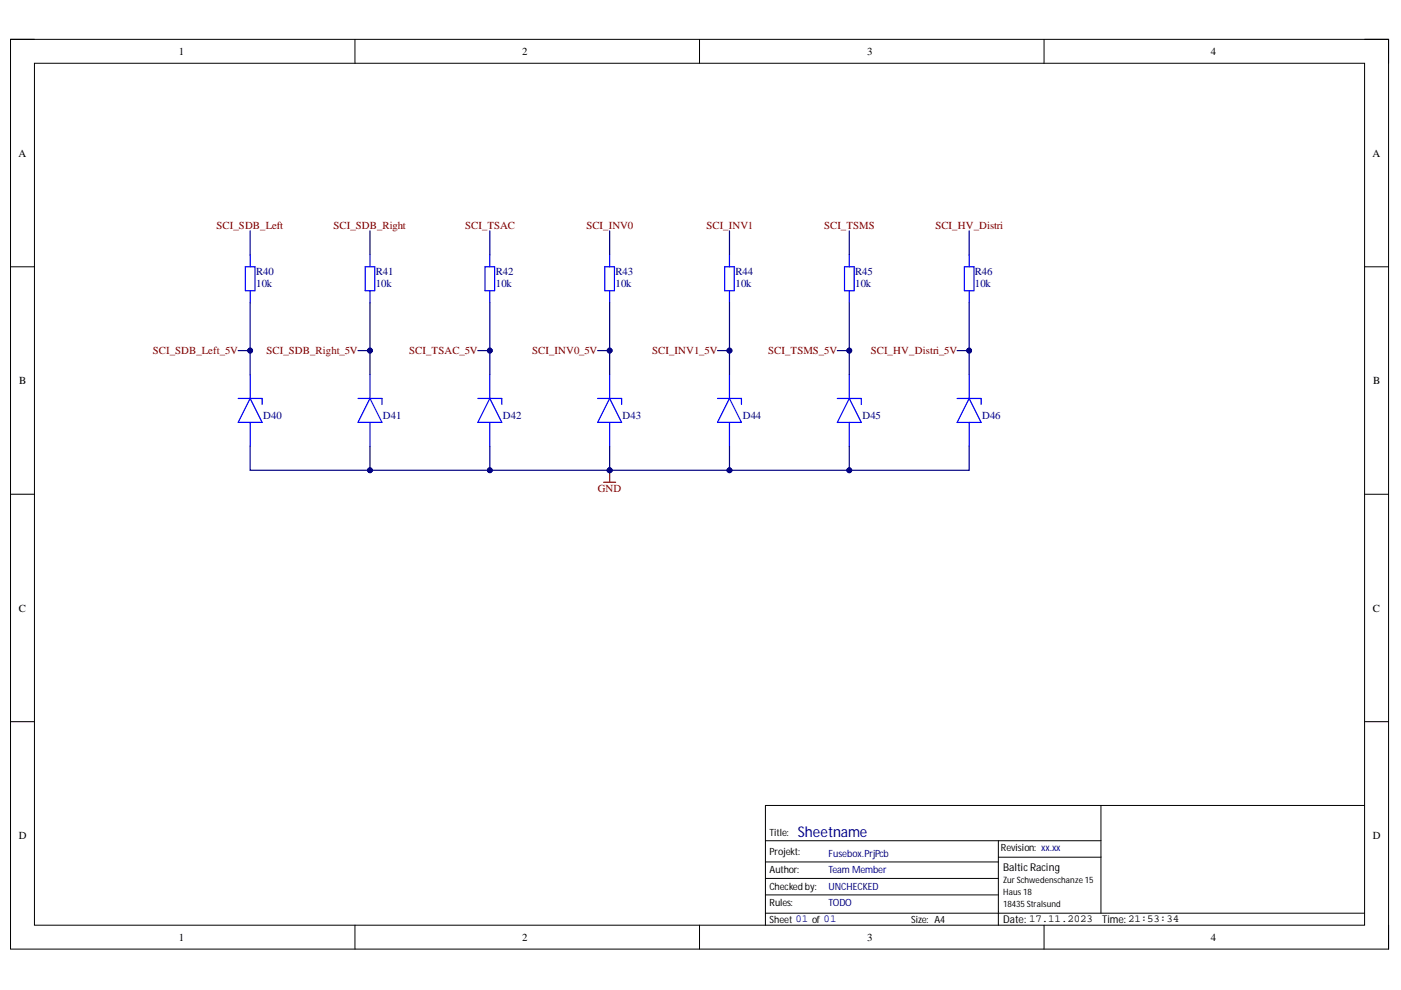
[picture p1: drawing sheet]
<svg xmlns="http://www.w3.org/2000/svg" width="297mm" height="210mm" viewBox="0 0 297 210" stroke-linecap="round" stroke-linejoin="round" font-family="sans-serif">
<path d="M2.2 8.3h292.2v192.9h-292.2z" fill="none" stroke="#000" stroke-width=".21"/>
<path d="M7.3 13.4h282v182.8h-282z" fill-rule="evenodd" fill="#fff"/>
<g fill="none" stroke="#000" stroke-width=".21">
<path d="M2.2 8.3h5.1M7.3 13.4h282v182.8h-282zM75.3 8.3v5.1M148.3 8.3v5.1M221.4 8.3v5.1M289.3 8.3h5.1v5.1M2.2 56.6h5.1M289.3 56.6h5.1M2.2 104.8h5.1M289.3 104.8h5.1M2.2 153h5.1M289.3 153h5.1"/>
<path d="M162.3 178.3h71.1M211.7 178.3v17.9M233.4 170.8v22.8M289.3 170.8h-127v25.4M75.3 196.2v5M148.3 196.2v5M162.3 193.6h127M162.3 186.2h49.4M162.3 189.7h49.4M162.3 182.8h49.4M211.7 181.7h21.7M221.4 196.2v5"/>
<path d="M294.4 196.2v5"/>
</g>
<g fill="none" stroke="#00f" stroke-width=".25">
<path d="M52 56.6h2.1v5h-2.1zM53 54v2.6M77.4 56.6h2.1v5h-2.1zM78.4 54v2.6M102.8 56.6h2.1v5h-2.1zM103.8 54v2.6M128.2 56.6h2.1v5h-2.1zM129.3 54v2.6M153.6 56.6h2.1v5h-2.1zM154.7 54v2.6M179.1 56.6h2v5h-2zM180.1 54v2.6"/>
<path d="M204.5 56.6h2v5h-2zM205.5 54v2.6M53 61.6v2.6M53 79.4v5.1M78.4 61.6v2.6M78.4 79.4v5.1M103.8 61.6v2.6M103.8 79.4v5.1M129.3 61.6v2.6M129.3 79.4v5.1M154.7 61.6v2.6M154.7 79.4v5.1"/>
<path d="M180.1 61.6v2.6M180.1 79.4v5.1M205.5 61.6v2.6M205.5 79.4v5.1M50.5 84.5h5.1v1.3M53 89.6v5M53 84.5l2.6 5.1h-5.1zM75.9 84.5h5.1v1.3M78.4 89.6v5M78.4 84.5l2.6 5.1h-5.1zM101.3 84.5h5.1v1.3M103.8 89.6v5"/>
<path d="M103.8 84.5l2.6 5.1h-5.1zM126.7 84.5h5.1v1.3M129.3 89.6v5M129.3 84.5l2.5 5.1h-5.1zM152.1 84.5h5.1v1.3M154.7 89.6v5M154.7 84.5l2.5 5.1h-5.1zM177.5 84.5h5.1v1.3M180.1 89.6v5M180.1 84.5l2.5 5.1h-5.1zM202.9 84.5h5.1v1.3M205.5 89.6v5"/>
<path d="M205.5 84.5l2.5 5.1h-5.1z"/>
</g>
<path d="M129.3 99.7v2.5M128 102.2h2.5" fill="none" stroke="#800000" stroke-width=".25"/>
<circle cx="129.3" cy="99.7" r=".51" fill="#000080"/>
<circle cx="129.3" cy="99.7" r=".51" fill="none" stroke="#000080" stroke-width=".21"/>
<path d="M53 48.9v5.1M53 64.2v15.2" fill="none" stroke="#000080" stroke-width=".25"/>
<circle cx="53" cy="74.3" r=".51" fill="#000080"/>
<circle cx="53" cy="74.3" r=".51" fill="none" stroke="#000080" stroke-width=".21"/>
<path d="M78.4 48.9v5.1M78.4 64.2v15.2" fill="none" stroke="#000080" stroke-width=".25"/>
<circle cx="78.4" cy="74.3" r=".51" fill="#000080"/>
<circle cx="78.4" cy="74.3" r=".51" fill="none" stroke="#000080" stroke-width=".21"/>
<path d="M78.4 94.6v5.1" fill="none" stroke="#000080" stroke-width=".25"/>
<circle cx="78.4" cy="99.7" r=".51" fill="#000080"/>
<circle cx="78.4" cy="99.7" r=".51" fill="none" stroke="#000080" stroke-width=".21"/>
<path d="M103.8 48.9v5.1M103.8 64.2v15.2" fill="none" stroke="#000080" stroke-width=".25"/>
<circle cx="103.9" cy="74.3" r=".51" fill="#000080"/>
<circle cx="103.9" cy="74.3" r=".51" fill="none" stroke="#000080" stroke-width=".21"/>
<path d="M103.8 94.6v5.1" fill="none" stroke="#000080" stroke-width=".25"/>
<circle cx="103.8" cy="99.7" r=".51" fill="#000080"/>
<circle cx="103.8" cy="99.7" r=".51" fill="none" stroke="#000080" stroke-width=".21"/>
<path d="M129.3 48.9v5.1M129.3 64.2v15.2" fill="none" stroke="#000080" stroke-width=".25"/>
<circle cx="129.3" cy="74.3" r=".51" fill="#000080"/>
<circle cx="129.3" cy="74.3" r=".51" fill="none" stroke="#000080" stroke-width=".21"/>
<path d="M53 94.6v5.1h76.3v-5.1" fill="none" stroke="#000080" stroke-width=".25"/>
<circle cx="129.3" cy="99.7" r=".51" fill="#000080"/>
<circle cx="129.3" cy="99.7" r=".51" fill="none" stroke="#000080" stroke-width=".21"/>
<circle cx="103.8" cy="99.7" r=".51" fill="#000080"/>
<circle cx="103.8" cy="99.7" r=".51" fill="none" stroke="#000080" stroke-width=".21"/>
<circle cx="78.4" cy="99.7" r=".51" fill="#000080"/>
<circle cx="78.4" cy="99.7" r=".51" fill="none" stroke="#000080" stroke-width=".21"/>
<path d="M154.7 48.9v5.1M154.7 64.2v15.2" fill="none" stroke="#000080" stroke-width=".25"/>
<circle cx="154.7" cy="74.3" r=".51" fill="#000080"/>
<circle cx="154.7" cy="74.3" r=".51" fill="none" stroke="#000080" stroke-width=".21"/>
<path d="M154.7 94.6v5.1h-25.4" fill="none" stroke="#000080" stroke-width=".25"/>
<circle cx="154.7" cy="99.7" r=".51" fill="#000080"/>
<circle cx="154.7" cy="99.7" r=".51" fill="none" stroke="#000080" stroke-width=".21"/>
<circle cx="129.3" cy="99.7" r=".51" fill="#000080"/>
<circle cx="129.3" cy="99.7" r=".51" fill="none" stroke="#000080" stroke-width=".21"/>
<path d="M205.5 94.6v5.1h-50.8" fill="none" stroke="#000080" stroke-width=".25"/>
<circle cx="154.7" cy="99.7" r=".51" fill="#000080"/>
<circle cx="154.7" cy="99.7" r=".51" fill="none" stroke="#000080" stroke-width=".21"/>
<circle cx="180.1" cy="99.7" r=".51" fill="#000080"/>
<circle cx="180.1" cy="99.7" r=".51" fill="none" stroke="#000080" stroke-width=".21"/>
<path d="M180.1 94.6v5.1" fill="none" stroke="#000080" stroke-width=".25"/>
<circle cx="180.1" cy="99.7" r=".51" fill="#000080"/>
<circle cx="180.1" cy="99.7" r=".51" fill="none" stroke="#000080" stroke-width=".21"/>
<path d="M180.1 48.9v5.1M180.1 64.2v15.2" fill="none" stroke="#000080" stroke-width=".25"/>
<circle cx="180.1" cy="74.3" r=".51" fill="#000080"/>
<circle cx="180.1" cy="74.3" r=".51" fill="none" stroke="#000080" stroke-width=".21"/>
<path d="M205.5 48.9v5.1M205.5 64.2v15.2" fill="none" stroke="#000080" stroke-width=".25"/>
<circle cx="205.5" cy="74.3" r=".51" fill="#000080"/>
<circle cx="205.5" cy="74.3" r=".51" fill="none" stroke="#000080" stroke-width=".21"/>
<path d="M50.5 74.3h2.5" fill="none" stroke="#000080" stroke-width=".25"/>
<circle cx="53" cy="74.3" r=".51" fill="#000080"/>
<circle cx="53" cy="74.3" r=".51" fill="none" stroke="#000080" stroke-width=".21"/>
<path d="M75.9 74.3h2.5" fill="none" stroke="#000080" stroke-width=".25"/>
<circle cx="78.4" cy="74.3" r=".51" fill="#000080"/>
<circle cx="78.4" cy="74.3" r=".51" fill="none" stroke="#000080" stroke-width=".21"/>
<path d="M101.3 74.3h2.5" fill="none" stroke="#000080" stroke-width=".25"/>
<circle cx="103.9" cy="74.3" r=".51" fill="#000080"/>
<circle cx="103.9" cy="74.3" r=".51" fill="none" stroke="#000080" stroke-width=".21"/>
<path d="M126.7 74.3h2.6" fill="none" stroke="#000080" stroke-width=".25"/>
<circle cx="129.3" cy="74.3" r=".51" fill="#000080"/>
<circle cx="129.3" cy="74.3" r=".51" fill="none" stroke="#000080" stroke-width=".21"/>
<path d="M152.1 74.3h2.6" fill="none" stroke="#000080" stroke-width=".25"/>
<circle cx="154.7" cy="74.3" r=".51" fill="#000080"/>
<circle cx="154.7" cy="74.3" r=".51" fill="none" stroke="#000080" stroke-width=".21"/>
<path d="M177.5 74.3h2.6" fill="none" stroke="#000080" stroke-width=".25"/>
<circle cx="180.1" cy="74.3" r=".51" fill="#000080"/>
<circle cx="180.1" cy="74.3" r=".51" fill="none" stroke="#000080" stroke-width=".21"/>
<path d="M202.9 74.3h2.6" fill="none" stroke="#000080" stroke-width=".25"/>
<circle cx="205.5" cy="74.3" r=".51" fill="#000080"/>
<circle cx="205.5" cy="74.3" r=".51" fill="none" stroke="#000080" stroke-width=".21"/>
<text font-size="3.1" fill="#000080" x="169.1" y="177.4">Sheetname</text>
<g font-size="2.3">
<text x="37.9" y="11.6">1</text>
<text x="110.7" y="11.6">2</text>
<text x="183.9" y="11.6">3</text>
<text x="256.7" y="11.6">4</text>
<text x="3.9" y="33.3">A</text>
<text x="291" y="33.3">A</text>
<text x="4.1" y="81.4">B</text>
<text x="291.2" y="81.4">B</text>
<text x="4" y="129.7">C</text>
<text x="291.1" y="129.7">C</text>
<text x="4" y="177.9">D</text>
<text x="291.1" y="177.9">D</text>
<text x="212.7" y="184.7">BalticRacing</text>
<text x="212.7" y="195.7">Date: 17.11.2023</text>
<text x="233.7" y="195.7">Time:21:53:34</text>
<text x="37.9" y="199.5">1</text>
<text x="110.7" y="199.5">2</text>
<text x="183.9" y="199.5">3</text>
<text x="256.7" y="199.5">4</text>
</g>
<g font-size="2.3" fill="#800000">
<text x="45.9" y="48.5">SCI_SDB_Left</text>
<text x="70.7" y="48.5">SCI_SDB_Right</text>
<text x="98.6" y="48.5">SCI_TSAC</text>
<text x="124.3" y="48.5">SCI_INV0</text>
<text x="149.8" y="48.5">SCI_INV1</text>
<text x="174.7" y="48.5">SCI_TSMS</text>
<text x="198.3" y="48.5">SCI_HV_Distri</text>
<text x="32.4" y="75.1">SCI_SDB_Left_5V</text>
<text x="56.5" y="75.1">SCI_SDB_Right_5V</text>
<text x="86.8" y="75.1">SCI_TSAC_5V</text>
<text x="112.8" y="75.1">SCI_INV0_5V</text>
<text x="138.3" y="75.1">SCI_INV1_5V</text>
<text x="162.9" y="75.1">SCI_TSMS_5V</text>
<text x="184.6" y="75.1">SCI_HV_Distri_5V</text>
<text x="126.8" y="104.3">GND</text>
</g>
<g font-size="2.3" fill="#000080">
<text x="54.3" y="58.4">R40</text>
<text x="79.7" y="58.4">R41</text>
<text x="105.1" y="58.4">R42</text>
<text x="130.5" y="58.4">R43</text>
<text x="155.9" y="58.4">R44</text>
<text x="181.3" y="58.4">R45</text>
<text x="206.7" y="58.4">R46</text>
<text x="54.3" y="60.9">10k</text>
<text x="79.7" y="60.9">10k</text>
<text x="105.1" y="60.9">10k</text>
<text x="130.5" y="60.9">10k</text>
<text x="155.9" y="60.9">10k</text>
<text x="181.3" y="60.9">10k</text>
<text x="206.7" y="60.9">10k</text>
<text x="55.8" y="88.9">D40</text>
<text x="81.2" y="88.9">D41</text>
<text x="106.6" y="88.9">D42</text>
<text x="132" y="88.9">D43</text>
<text x="157.5" y="88.9">D44</text>
<text x="182.8" y="88.9">D45</text>
<text x="208.2" y="88.9">D46</text>
</g>
<g font-size="2.1">
<text x="163.1" y="177.2">Title:</text>
<text x="163.1" y="185.2">Author:</text>
<text x="163.1" y="181.2">Projekt:</text>
<text x="212.2" y="180.4">Revision: xx.xx</text>
<text x="163.1" y="188.7">Checked by:</text>
<text x="163.1" y="195.7">Sheet 01 of 01</text>
<text x="163.1" y="192.2">Rules:</text>
<text x="193.2" y="195.7">Size: A4</text>
</g>
<g font-size="2.1" fill="#000080">
<text x="175.6" y="185.2">Team Member</text>
<text x="175.6" y="181.7">Fusebox.PrjPcb</text>
<text x="175.6" y="188.7">UNCHECKED</text>
<text x="175.6" y="192.2">TODO</text>
</g>
<g font-size="1.9">
<text x="212.7" y="187.3">ZurSchwedenschanze 15</text>
<text x="212.7" y="189.7">Haus18</text>
<text x="212.7" y="192.3">18435Stralsund</text>
</g>
</svg>
